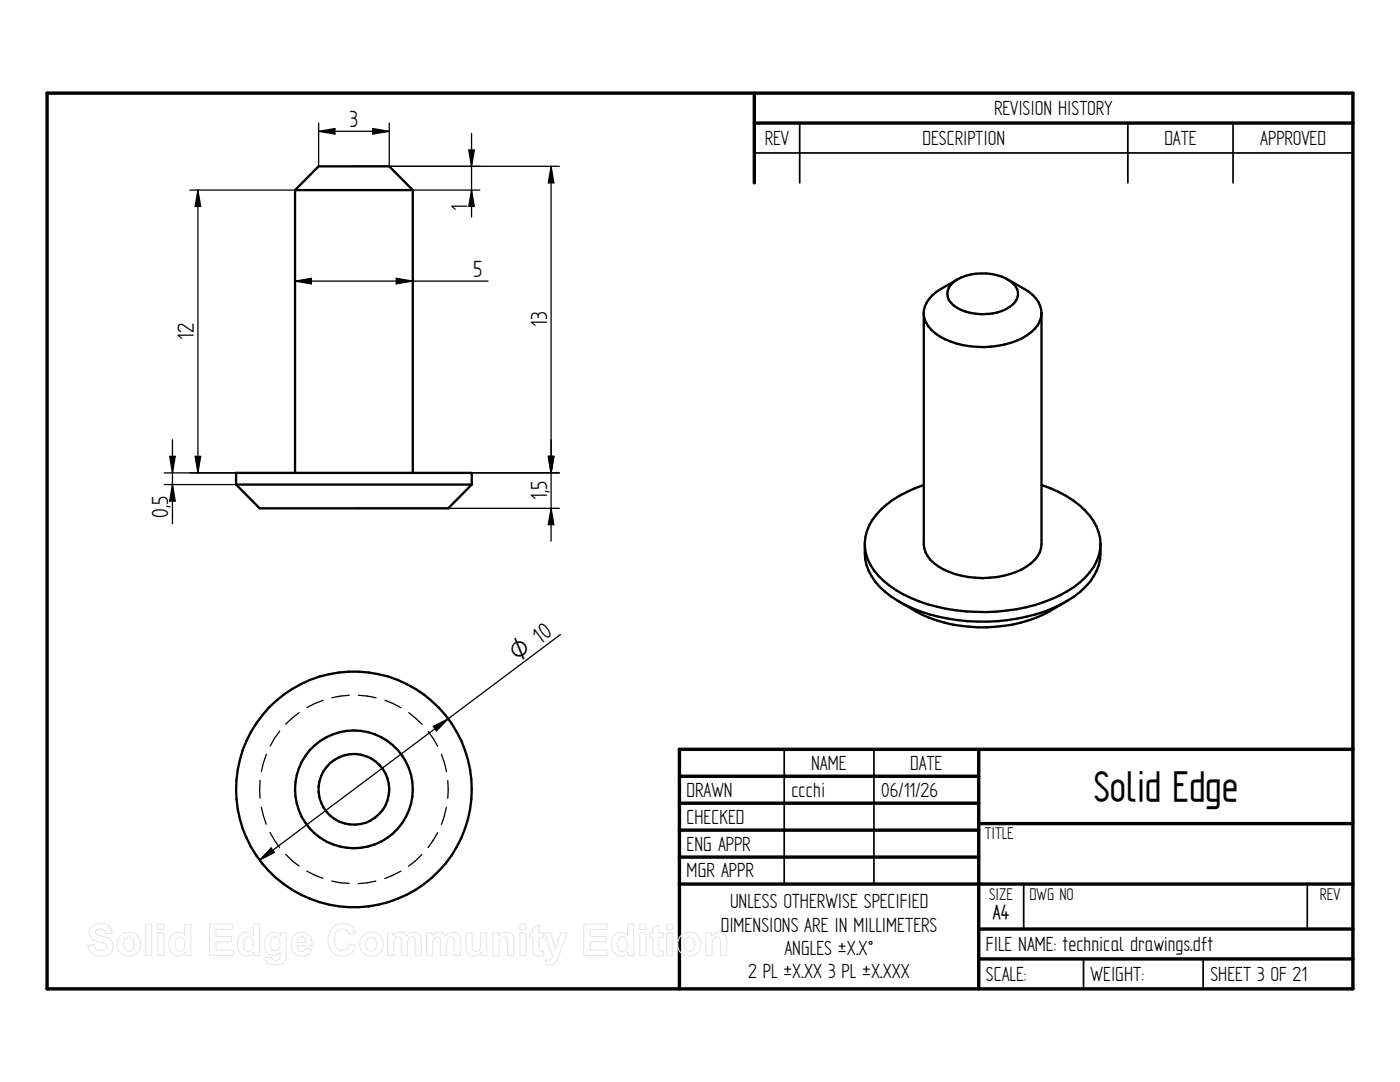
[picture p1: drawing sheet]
<svg xmlns="http://www.w3.org/2000/svg" width="279mm" height="216mm" viewBox="0 0 279 216" stroke-linecap="round" stroke-linejoin="round" font-family="sans-serif">
<g fill="none" stroke="#000" stroke-width=".68">
<path d="M9.4 18.6h260.6v178.7h-260.6zM150.5 18.6v17.9M150.5 24.6h119.5M135.6 154.9h59.7M195.3 149.5v47.8M270 149.5h-134.4v47.8M135.6 160.3h59.7M135.6 165.7h59.7M135.6 171h59.7M135.6 176.4h134.4M195.3 164.3h74.7M195.3 185.4h74.7"/>
<path d="M195.3 191.3h74.7"/>
</g>
<path d="M150.5 30.5h119.5M159.6 24.6v11.9M225.1 24.6v11.9M246.1 24.6v11.9M156.5 149.5v26.9M174.4 149.5v26.9M204.3 176.5v8.9M260.9 176.5v8.9M216.2 191.3v6M240.1 191.3v6" fill="none" stroke="#000" stroke-width=".34"/>
<g fill="none" stroke="#000" stroke-width=".47">
<path d="M58.9 37.9h23.5M58.9 37.9l4.7-4.7h14.1l4.7 4.7M58.9 37.9v56.5M82.4 37.9v56.5M190.3 56.3a10.7 10.7 0 0 1 11.2-.3 2.86 2.86 0 0 1 1.7 2.6 2.86 2.86 0 0 1-1.7 2.6 10.6 10.6 0 0 1-11.2-.2 2.81 2.81 0 0 1 0-4.7zM191.1 55.8l-3.3 1.9a6.4 6.4 0 0 0-3.4 4.3v46.5a5.6 5.6 0 0 0 2.9 4.5 17.8 17.8 0 0 0 17.6 0 5.5 5.5 0 0 0 3-4.5v-46.1M201.1 55.8l3.3 1.9a6 6 0 0 1 3.5 4.7M207.9 62.4a5.3 5.3 0 0 1-2.9 4.5 17.7 17.7 0 0 1-18.3-.4 5.5 5.5 0 0 1-2.3-3.7M47.1 96.7v-2.3h47v2.3M47.1 96.7l4.7 4.7h37.7l4.6-4.7M47.1 96.7h47M184.4 96.8a21.3 21.3 0 0 0-9.5 5.9 8.7 8.7 0 0 0 .5 12.3 24.2 24.2 0 0 0 13.5 6.5 37.8 37.8 0 0 0 22.6-2.7 14.2 14.2 0 0 0 7.8-7.9l.3-2.4"/>
<path d="M207.9 96.8a19.2 19.2 0 0 1 10.3 7.1 9 9 0 0 1 1.4 4.6M172.6 108.5a10.8 10.8 0 0 0 5.2 10.5 32.3 32.3 0 0 0 19.3 5 30.9 30.9 0 0 0 18.5-5.9 10.4 10.4 0 0 0 4-9.6M179.5 120.1a29.4 29.4 0 0 0 33.2 0"/>
<circle cx="70.6" cy="157.5" r="11.8"/>
<circle cx="70.6" cy="157.5" r="7.1"/>
<circle cx="70.6" cy="157.5" r="23.5"/>
</g>
<g fill="none" stroke="#000" stroke-width=".25">
<path d="M37.9 37.9h21M39.5 37.9l.5 3.3h-1.1zM39.5 37.9v56.5M63.6 24.6v8.6M63.6 26.2l3.2-.5v1.1zM63.6 26.2h14.1M70.6 33.2h41M74.4 25.7l3.3 .5-3.3 .6zM77.7 24.6v8.6M82.4 37.9h13.4M93.6 29.9h1.1l-.6 3.3zM94.1 37.9l.6 3.3h-1.1z"/>
<path d="M94.1 26.6v16.7M110 33.2l.5 3.3h-1.1zM110 33.2v74.8M58.9 56.1l3.2-.6v1.1zM58.9 56.1h38.5M79.1 55.5l3.3 .6-3.3 .5zM32.8 94.4h26.1M32.8 96.7h14.3M33.9 91.1h1.1l-.6 3.3zM34.4 96.7l.6 3.3h-1.1zM34.4 87.8v16.7M38.9 91.1h1.1l-.5 3.3z"/>
<path d="M70.6 94.4h41M109.4 91.1h1.1l-.5 3.3zM70.6 101.4h41M110 101.4l.5 3.3h-1.1zM64.5 139.7l-3.2 1.5M69.7 138.7l-3.5 .5M71.5 138.7l3.6 .5M76.8 139.7l3.3 1.5M111.8 126.6l-22.3 16.8M51.9 155.7v3.6M53.2 150.5l-1 3.4M55.8 145.9l-1 1.4-.9 1.5"/>
<path d="M59.7 142.2l-2.7 2.3M81.6 142.2l2.6 2.3M85.4 145.9l1.9 3M86.5 144.9l3-1.5-2.4 2.4zM88.1 150.5l1 3.5M89.4 155.7v3.6M89.5 143.4l-37.7 28.2M52.2 161.1l.9 3.4M53.9 166.1l1.9 3M54.1 169.2l.7 .9-3 1.5zM57 170.5l1.3 1.2 1.4 1.1M61.2 173.8l3.2 1.5"/>
<path d="M66.2 175.8l1.7 .3 1.8 .2M75 175.8l-3.5 .5M80 173.8l-3.2 1.5M84.2 170.5l-2.7 2.3M87.3 166.2l-1.9 2.9M89.1 161.1l-.4 1.7-.6 1.7"/>
</g>
<g fill="#000">
<path d="M63.6 26.2l3.2-.5v1.1zM74.4 25.7l3.3 .5-3.3 .6zM93.6 29.9h1.1l-.6 3.3zM110 33.2l.5 3.3h-1.1zM39.5 37.9l.5 3.3h-1.1zM58.9 56.1l3.2-.6v1.1zM79.1 55.5l3.3 .6-3.3 .5zM94.1 37.9l.6 3.3h-1.1zM33.9 91.1h1.1l-.6 3.3zM34.4 96.7l.6 3.3h-1.1zM38.9 91.1h1.1l-.5 3.3zM109.4 91.1h1.1l-.5 3.3z"/>
<path d="M110 101.4l.5 3.3h-1.1zM86.5 144.9l3-1.5-2.4 2.4zM54.1 169.2l.7 .9-3 1.5z"/>
</g>
<g fill="none" stroke="#e6e6e6" stroke-width=".21">
<path d="M18.2 184.9a2.8 2.8 0 0 1 3.8 .2l.4 1.1-1.3 .1a1.11 1.11 0 0 0-1-.9 1.11 1.11 0 0 0-1.1 .6l.2 .4 .4 .2a4.6 4.6 0 0 1 2.8 1.3 2.03 2.03 0 0 1-.2 2.2 2.03 2.03 0 0 1-2.1 .7 2.26 2.26 0 0 1-2.6-2.2l1.3-.1a1.34 1.34 0 0 0 1.1 1.2 1.34 1.34 0 0 0 1.4-.9 1.2 1.2 0 0 0-1.2-.8 2.31 2.31 0 0 1-2.3-2l.1-.6zM24.1 186.7a2.37 2.37 0 0 1 3.5 .2 2.37 2.37 0 0 1-.6 3.5 2.37 2.37 0 0 1-3.4-1 2.68 2.68 0 0 1 .5-2.7zM25 187.4a1.09 1.09 0 0 1 1.3-.2 1.09 1.09 0 0 1 .5 1.2 1.12 1.12 0 0 1-1.1 1.4 1.12 1.12 0 0 1-1.1-1.4zM29 184.4h1.3v6.3h-1.3zM31.5 184.4h1.2v1.1h-1.2zM31.5 186.1h1.2v4.6h-1.2zM34.2 186.6a1.71 1.71 0 0 1 2.7 0v-2.2h1.2v6.3h-1.1v-.7a1.8 1.8 0 0 1-2.1 .7 1.8 1.8 0 0 1-1.2-1.9l.1-1.3zM35.2 187.3a.94 .94 0 0 1 1.1-.3 .94 .94 0 0 1 .6 1.1 1.27 1.27 0 0 1-1.2 1.7 1.79 1.79 0 0 1-.5-2.5zM41.8 184.4h4.7v1.1h-3.4v1.4h3.1v1h-3.1v1.7h3.5v1.1h-4.8zM47.9 186.6a1.71 1.71 0 0 1 2.6 0v-2.2h1.3v6.3h-1.1v-.7a1.8 1.8 0 0 1-2.1 .7 1.8 1.8 0 0 1-1.2-1.9l.1-1.3zM48.9 187.3a.94 .94 0 0 1 1.1-.3 .94 .94 0 0 1 .5 1.1 1.27 1.27 0 0 1-1.2 1.7 1.79 1.79 0 0 1-.4-2.5zM53.3 186.6a1.7 1.7 0 0 1 2.7 .2v-.7h1.1v4.1a1.85 1.85 0 0 1-2.1 2.3 1.62 1.62 0 0 1-2.1-1.5l1.4 .1a.85 .85 0 0 0 1 .5 .85 .85 0 0 0 .6-1v-.6a1.76 1.76 0 0 1-2 .5 1.76 1.76 0 0 1-1.1-1.7v-1.3z"/>
<path d="M54.2 187.3a1.02 1.02 0 0 1 1.3-.2 1.02 1.02 0 0 1 .4 1.3 1 1 0 0 1-.5 1.2 1 1 0 0 1-1.3-.4l-.1-1.2zM58.7 186.7a2.1 2.1 0 0 1 2.3-.5 2.1 2.1 0 0 1 1.3 2v.5h-3a.88 .88 0 0 0 .6 1.1 .88 .88 0 0 0 1.1-.6l1.2 .2a2.18 2.18 0 0 1-2.7 1.3 2.18 2.18 0 0 1-1.4-2.7l.2-.7zM59.6 187.2a.88 .88 0 0 1 1-.2 .88 .88 0 0 1 .5 1h-1.8zM66.3 185.2a2.72 2.72 0 0 1 4.7 .9l-1.3 .3a1.5 1.5 0 0 0-1.7-1 1.5 1.5 0 0 0-1.2 1.6 2.15 2.15 0 0 0 1.2 2.7 1.46 1.46 0 0 0 1.8-1.4l1.2 .4a2.81 2.81 0 0 1-3.3 2 2.81 2.81 0 0 1-2.2-3.1 3.6 3.6 0 0 1 .8-2.4zM72.4 186.7a2.37 2.37 0 0 1 3.6 .2 2.37 2.37 0 0 1-.7 3.5 2.37 2.37 0 0 1-3.3-1 2.68 2.68 0 0 1 .4-2.7zM73.3 187.4a1.09 1.09 0 0 1 1.4-.2 1.09 1.09 0 0 1 .5 1.2 1.12 1.12 0 0 1-1.1 1.4 1.12 1.12 0 0 1-1.1-1.4zM77.3 186.1h1.1v.7a1.61 1.61 0 0 1 2.8-.1 1.57 1.57 0 0 1 1.8-.6 1.57 1.57 0 0 1 1.1 1.7v2.9h-1.3v-3a.74 .74 0 0 0-.8-.7 .74 .74 0 0 0-.6 .8l-.1 2.9h-1.2v-2.9a.74 .74 0 0 0-.7-.9 .74 .74 0 0 0-.8 .9v2.9h-1.3zM85.1 186.1h1.1v.7a1.61 1.61 0 0 1 2.8-.1 1.57 1.57 0 0 1 1.8-.6 1.57 1.57 0 0 1 1.1 1.7v2.9h-1.3v-3a.74 .74 0 0 0-.8-.7 .74 .74 0 0 0-.6 .8l-.1 2.9h-1.2v-2.9a.74 .74 0 0 0-.7-.9 .74 .74 0 0 0-.8 .9v2.9h-1.3zM93 186.1h1.2v2.6a.85 .85 0 0 0 1 1.1 1.07 1.07 0 0 0 .7-1.3v-2.4h1.3v4.6h-1.1v-.7a1.63 1.63 0 0 1-2 .8 1.63 1.63 0 0 1-1.1-1.8zM98.4 186.1h1.1v.7a1.63 1.63 0 0 1 1.9-.8 1.63 1.63 0 0 1 1.1 1.8v2.9h-1.2v-2.8a.84 .84 0 0 0-.9-.9 .84 .84 0 0 0-.8 1v2.7h-1.2zM103.8 184.4h1.2v1.1h-1.2zM103.8 186.1h1.2v4.6h-1.2z"/>
<path d="M106.3 185.3l1.3-.8v1.6h.9v1h-.9v2.1a.49 .49 0 0 0 .2 .6 .49 .49 0 0 0 .6-.1l.1 .9a1.42 1.42 0 0 1-2.1-.7l-.1-2.8h-.6v-1h.6zM108.6 186.1h1.3l1 3.2 1-3.2h1.3l-1.9 5.2a1.72 1.72 0 0 1-2.3 1.2l-.1-1a.98 .98 0 0 0 1.4-.8zM116.5 184.4h4.7v1.1h-3.4v1.4h3.1v1h-3.1v1.7h3.5v1.1h-4.8zM122.6 186.6a1.71 1.71 0 0 1 2.6 0v-2.2h1.2v6.3h-1.1v-.7a1.8 1.8 0 0 1-2 .7 1.8 1.8 0 0 1-1.2-1.9v-1.3zM123.6 187.3a.94 .94 0 0 1 1.1-.3 .94 .94 0 0 1 .5 1.1 1.27 1.27 0 0 1-1.2 1.7 1.79 1.79 0 0 1-.4-2.5zM127.7 184.4h1.2v1.1h-1.2zM127.7 186.1h1.2v4.6h-1.2zM130.3 185.3l1.2-.8v1.6h.9v1h-.9v2.1a.49 .49 0 0 0 .2 .6 .49 .49 0 0 0 .7-.1l.1 .9a1.42 1.42 0 0 1-2.2-.7v-2.8h-.6v-1h.6zM133.1 184.4h1.2v1.1h-1.2zM133.1 186.1h1.2v4.6h-1.2zM135.9 186.7a2.37 2.37 0 0 1 3.5 .2 2.37 2.37 0 0 1-.6 3.5 2.37 2.37 0 0 1-3.4-1 2.68 2.68 0 0 1 .5-2.7zM136.8 187.4a1.09 1.09 0 0 1 1.3-.2 1.09 1.09 0 0 1 .5 1.2 1.12 1.12 0 0 1-1 1.4 1.12 1.12 0 0 1-1.1-1.4z"/>
<path d="M140.9 186.1h1.1v.7a1.63 1.63 0 0 1 1.9-.8 1.63 1.63 0 0 1 1.1 1.8v2.9h-1.2v-2.8a.84 .84 0 0 0-.9-.9 .84 .84 0 0 0-.8 1v2.7h-1.2z"/>
</g>
<text font-size="9.5" x="218.3" y="159.9">Solid Edge</text>
<g font-size="5.3">
<text x="69.8" y="25.4">3</text>
<text x="93.3" y="42.1" transform="rotate(-90 93.3 42.1)">1</text>
<text x="94.4" y="55.3">5</text>
<text x="109.2" y="65.3" transform="rotate(-90 109.2 65.3)">13</text>
<text x="38.7" y="67.8" transform="rotate(-90 38.7 67.8)">12</text>
<text x="109.2" y="99.8" transform="rotate(-90 109.2 99.8)">1,5</text>
<text x="33.6" y="103.4" transform="rotate(-90 33.6 103.4)">0,5</text>
</g>
<text font-size="5.1" x="103.3" y="132" transform="rotate(-37 103.3 132)">O 10</text>
<g font-size="4.6">
<text x="198.4" y="22.9">REVISION HISTORY</text>
<text x="152.6" y="28.9">REV</text>
<text x="184.1" y="28.9">DESCRIPTION</text>
<text x="232.4" y="28.9">DATE</text>
<text x="251.5" y="28.9">APPROVED</text>
<text x="161.9" y="153.6">NAME</text>
<text x="181.7" y="153.6">DATE</text>
<text x="137" y="159">DRAWN</text>
<text x="157.9" y="159">ccchi</text>
<text x="175.9" y="159">06/11/26</text>
<text x="137" y="164.3">CHECKED</text>
<text x="137" y="169.7">ENG APPR</text>
<text x="137" y="175.1">MGR APPR</text>
<text x="143.8" y="185.9">DIMENSIONS ARE IN MILLIMETERS</text>
<text x="145.7" y="181.2">UNLESS OTHERWISE SPECIFIED</text>
<text x="198.2" y="183.4">A4</text>
<text x="156.5" y="190.6">ANGLES ±X.X°</text>
<text x="196.8" y="189.8">FILE NAME: technical drawings.dft</text>
<text x="149.3" y="195.2">2 PL ±X.XX 3 PL ±X.XXX</text>
<text x="196.8" y="195.7">SCALE:</text>
<text x="217.7" y="195.7">WEIGHT:</text>
<text x="241.6" y="195.7">SHEET 3 OF 21</text>
</g>
<g font-size="3.8">
<text x="196.5" y="167.4">TITLE</text>
<text x="197.4" y="179.5">SIZE</text>
<text x="205.5" y="179.5">DWG NO</text>
<text x="263.4" y="179.5">REV</text>
</g>
</svg>
